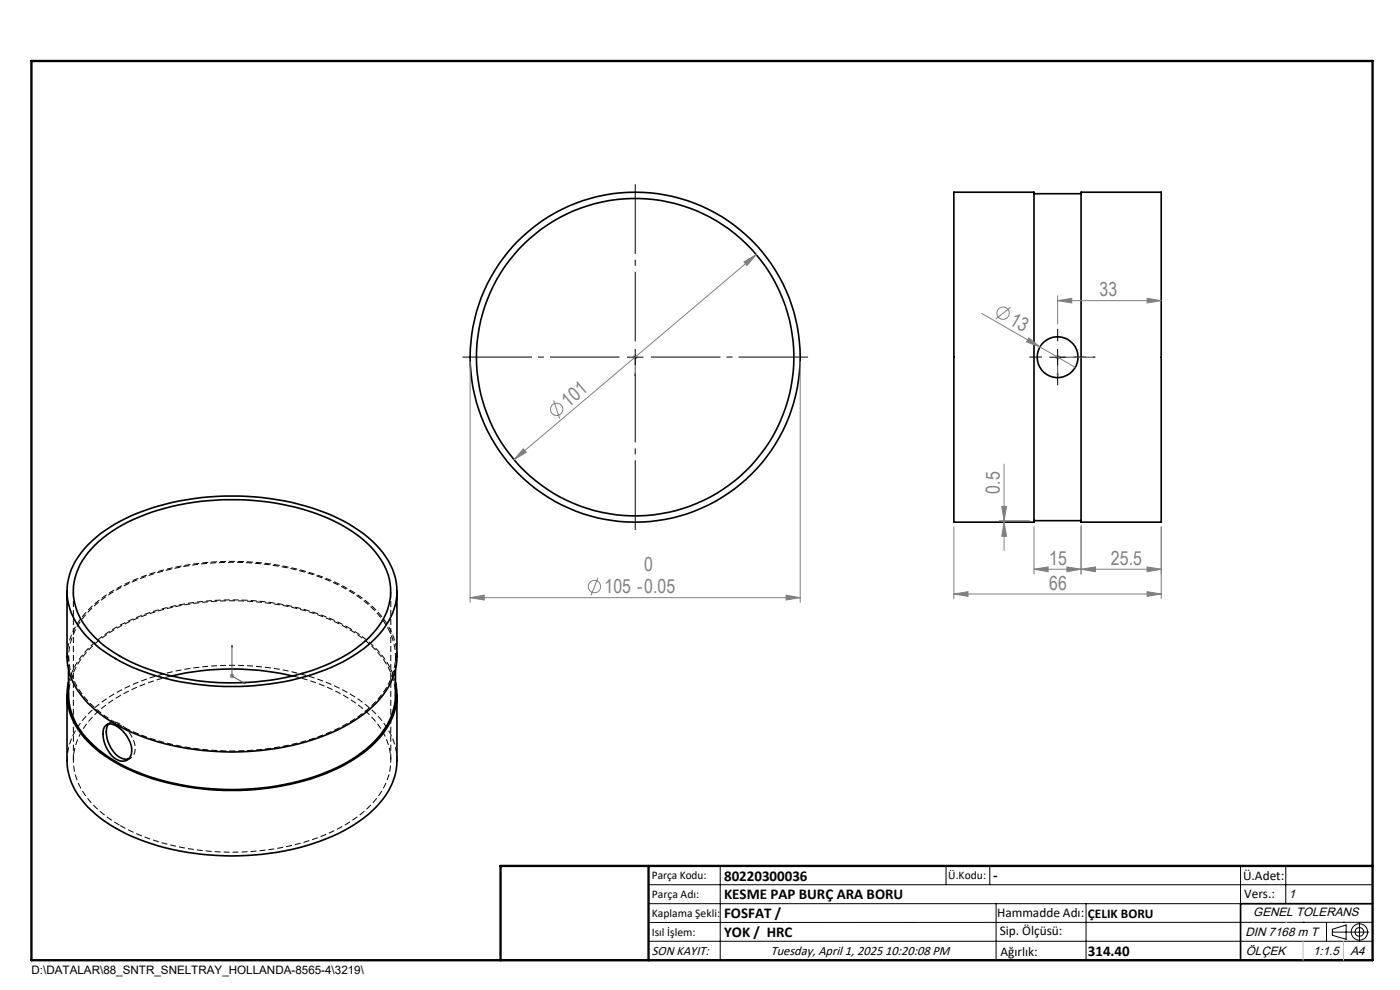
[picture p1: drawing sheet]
<svg xmlns="http://www.w3.org/2000/svg" width="297mm" height="210mm" viewBox="0 0 297 210" stroke-linecap="round" stroke-linejoin="round" font-family="sans-serif">
<g fill="none" stroke="#000" stroke-width=".35">
<path d="M202.4 40.8h17v70h-17zM219.4 41.1h9.9M229.3 40.8h17v70h-17zM18.6 115.6a34.6 34.6 0 0 1 16.5-8.6 56.2 56.2 0 0 1 36.5 2.9 23.5 23.5 0 0 1 11.3 10 12.7 12.7 0 0 1-2.4 14.5 32.7 32.7 0 0 1-15.7 9.1 57.1 57.1 0 0 1-36.7-1.9 26 26 0 0 1-11.5-8.9 12.7 12.7 0 0 1 1.3-16.3zM20.1 115.6a34 34 0 0 1 16.4-8.2 54.5 54.5 0 0 1 34.2 3 22.6 22.6 0 0 1 11 9.9 12.3 12.3 0 0 1-2.6 14.1 33 33 0 0 1-17.2 9 54.5 54.5 0 0 1-34.2-3 22.6 22.6 0 0 1-10.9-9.8 12.3 12.3 0 0 1 2.6-14.2zM219.4 110.4h9.9M14.2 125.4v13.9a14.6 14.6 0 0 0 5.3 10.6 36.2 36.2 0 0 0 17.1 8.2 56.8 56.8 0 0 0 35-3.2 23.5 23.5 0 0 0 11.3-10.1l.7-1.8a11.1 11.1 0 0 0 .6-3.7v-13.9M14.2 147.5v13.9a14.6 14.6 0 0 0 5.3 10.6 36.2 36.2 0 0 0 17.1 8.2 56.8 56.8 0 0 0 35-3.3 23.5 23.5 0 0 0 11.3-10l.7-1.8a11.1 11.1 0 0 0 .6-3.7v-13.9M14.5 142.1v5.4a14.5 14.5 0 0 0 5.3 10.5 36.9 36.9 0 0 0 18.4 8.4 55.5 55.5 0 0 0 33.2-3.5 23.5 23.5 0 0 0 11.1-9.9l.8-1.8a11.1 11.1 0 0 0 .6-3.7v-5.4M14.5 144.7a13.5 13.5 0 0 0 4.1 12.6 34.6 34.6 0 0 0 16.5 8.6 56.2 56.2 0 0 0 36.5-2.9 23.5 23.5 0 0 0 11.3-10 12 12 0 0 0 1-8.3M22.4 153.9a2.05 2.05 0 0 1 2.6 .3 6.3 6.3 0 0 1 2.9 5.7 1.98 1.98 0 0 1-3.2 1.2 6.3 6.3 0 0 1-2.5-6.9zM23 153.6a4.7 4.7 0 0 0 .5 4.9 3.9 3.9 0 0 0 3.8 2.5"/>
<path d="M36.4 143.4a56.3 56.3 0 0 1 25.7 0M291.2 191.7h-28v12M106.2 203.7h185"/>
<circle cx="134.7" cy="75.8" r="35"/>
<circle cx="134.7" cy="75.8" r="33.7"/>
<circle cx="224.4" cy="75.8" r="4.3"/>
</g>
<path d="M84.2 139.3a15 15 0 0 0-6.1-11.4 41.5 41.5 0 0 0-20.9-8.3 54.9 54.9 0 0 0-31.5 4.8 22 22 0 0 0-10.5 10.3l-.8 2.7-.2 1.9M84.2 161.3a15 15 0 0 0-6.1-11.4 41.5 41.5 0 0 0-20.9-8.2 54.9 54.9 0 0 0-31.5 4.7 22 22 0 0 0-10.5 10.3l-.6 1.8-.4 2.8" fill="none" stroke="#000" stroke-width=".21" stroke-dasharray="1.3 .6" stroke-dashoffset=".3" stroke-linecap="butt"/>
<path d="M74 133.2a20.4 20.4 0 0 1 9.6 10.5l.3 1M27.3 161a2.6 2.6 0 0 0 1.1-3.7 6.1 6.1 0 0 0-4.4-4.2l-.4 .1-.6 .4" fill="none" stroke="#000" stroke-width=".21" stroke-dasharray="1.3 .6" stroke-dashoffset=".5" stroke-linecap="butt"/>
<path d="M24.7 153.4a52.5 52.5 0 0 0 30.9 5.6 43.3 43.3 0 0 0 21.3-7.7 16.2 16.2 0 0 0 7-11.1 14.1 14.1 0 0 0-5.2-11.5 38.8 38.8 0 0 0-20-8.7 54.5 54.5 0 0 0-32.8 4.5 21.8 21.8 0 0 0-10.4 10.2 12.6 12.6 0 0 0 2.7 13.5l2.4 2.4 2 1.5 2.1 1.3M36.4 143.4a33.7 33.7 0 0 0-17 8.9 12.4 12.4 0 0 0-.4 17.6l1.6 1.6 1.7 1.5 3.1 2.1M25.4 175.1a51.2 51.2 0 0 0 30.5 5.3 41.1 41.1 0 0 0 20.7-7.8 15.1 15.1 0 0 0 6.3-11 14.3 14.3 0 0 0-5.8-11.2 36.1 36.1 0 0 0-15-7" fill="none" stroke="#000" stroke-width=".21" stroke-dasharray="1.3 .6" stroke-dashoffset="-.1" stroke-linecap="butt"/>
<path d="M83.9 147.4a14.9 14.9 0 0 0-6.1-11.3 41.7 41.7 0 0 0-22.2-8.3 53.7 53.7 0 0 0-29.7 4.9 21.8 21.8 0 0 0-10.4 10.2l-.8 2.7-.1 1.8" fill="none" stroke="#000" stroke-width=".21" stroke-dasharray="1.3 .6" stroke-dashoffset=".7" stroke-linecap="butt"/>
<path d="M14.6 144.7a18.4 18.4 0 0 1 8.8-10.9 50 50 0 0 1 27.5-6.5 49.9 49.9 0 0 1 23.1 5.9M23.4 153.3l-.7 .4M27 161.2l.7-.4" fill="none" stroke="#000" stroke-width=".21" stroke-dasharray="1.3 .6" stroke-dashoffset=".4" stroke-linecap="butt"/>
<path d="M15.6 125.4v35.9M82.9 161.3v-35.9" fill="none" stroke="#000" stroke-width=".21" stroke-dasharray="1.3 .6" stroke-dashoffset="-.2" stroke-linecap="butt"/>
<path d="M14.6 139.3v2.8M83.9 142.1v-2.8" fill="none" stroke="#000" stroke-width=".21" stroke-dasharray="1.3 .6" stroke-dashoffset=".2" stroke-linecap="butt"/>
<g fill="none" stroke="#808080" stroke-width=".21">
<path d="M157.8 55.6l2.6-1.6-1.9 2.3zM160.4 54l-51.4 43.5M99.7 76.8v51M134.2 75.8h1.1M134.4 75.4l.7 .7M134.8 75.3v1M135.1 75.4l-.7 .7M169.8 76.8v51M208.3 66.5l19.8 11.4M214.4 65.2l-3.2 2.5M218.3 71.7l2.3 1.9-2.8-1.1zM223.9 75.8h1"/>
<path d="M224 75.4l.7 .7M224.4 63.8l3-.5v1zM224.4 62.8v5.9M224.4 75.3v1M224.4 63.8h21.9M224.7 75.4l-.7 .7M243.3 63.3l3 .5-3 .5zM111 95.2l.7 .7-2.7 1.6zM117.4 84.9l1.3 3.9M213 98.5v18.3M202.4 111.8v15.2M212 110.4h6.4"/>
<path d="M212.5 107.4h1l-.5 3zM213 110.8l.5 3h-1zM219.4 111.8v10M229.3 111.4v10.4M246.3 111.8v15.2M99.7 126.8l3-.5v1zM99.7 126.8h70.1M126.9 122.5l-1.5 3.8M166.8 126.3l3 .5-3 .5zM202.4 126l3-.5v1zM202.4 126h43.9M219.4 120.7l3-.4v1z"/>
<path d="M219.4 120.7h26.9M226.3 120.3l3 .4-3 .6zM229.3 120.7l3.1-.4v1zM243.3 125.5l3 .5-3 .5zM243.3 120.3l3 .4-3 .6zM48.7 143.4h1M48.9 143l.7 .7M49.2 142.9v1M49.6 143l-.7 .7"/>
<circle cx="212.8" cy="66.4" r="1.32"/>
<circle cx="118.1" cy="86.8" r="1.3"/>
<circle cx="126.1" cy="124.4" r="1.31"/>
</g>
<g fill="none" stroke="#000" stroke-width=".21">
<path d="M133.1 75.8h3.3M134.8 74.1v3.3M222.7 75.8h3.3M224.4 74.1v3.3M137.6 187.7h153.6M137.6 191.7h153.6M137.6 199.7h153.6M152.8 183.7v20M200.7 183.7v4M210 183.7v4M211.3 191.7v12M230.4 191.7v12"/>
<path d="M263.2 183.7v20M272.8 183.7v8M276.4 195.6h.1M281.4 195.6v4.1M282.6 197.7h7.8M282.6 197.1l3-.9v3l-3-.8zM285 195.6h.1M288.4 195.8v3.8M291.2 195.6l-153.6 .1"/>
<circle cx="288.4" cy="197.7" r="1.74"/>
<circle cx="288.4" cy="197.7" r=".93"/>
</g>
<path d="M134.8 79.8v-.4v.4M134.8 75.7v.2zM134.8 75.8h.1M134.8 75.8v4M224.3 79.4h.2l-.1 .4zM232 75.7l.3 .1-.3 .1zM232.3 75.8h-7.9v4M49.2 136.9l.1 .3h-.2zM49.2 136.9v6.5l2.8 1.6M51.8 144.8l.2 .2-.2-.1z" fill="none" stroke="#00f" stroke-width=".21"/>
<path d="M221 75.7h-2.6M224.4 72.4v-2.7M224.4 79.1v2.6M227.7 75.7h2.7" fill="none" stroke="#000" stroke-width=".21" stroke-dasharray="15.2 1.3 1.3 1.3" stroke-linecap="butt"/>
<path d="M131.4 75.7h-33.3M134.8 72.4v-33.3M134.8 79.1v33.3M138.1 75.7h33.3" fill="none" stroke="#000" stroke-width=".21" stroke-dasharray="15.2 1.3 1.3 1.3" stroke-dashoffset=".5" stroke-linecap="butt"/>
<path d="M6.7 12.9h284.5v190.8h-284.5zM137.6 183.7v20M291.2 183.7h-185v20" fill="none" stroke="#000" stroke-width=".5"/>
<path d="M272.8 195.6h.1M276.4 199.7v4M285 199.7v4" fill="none" stroke="#c0c0c0" stroke-width=".21"/>
<g fill="#00f">
<path d="M134.8 79.4v.4zM134.8 75.7v.2z"/>
<path d="M51.8 144.8l.2 .2-.2-.1zM49.2 136.9l.1 .3h-.2z"/>
<path d="M224.3 79.4h.2l-.1 .4zM232 75.7l.3 .1-.3 .1z"/>
</g>
<g fill="#808080">
<path d="M218.3 71.7l2.3 1.9-2.8-1.1z"/>
<path d="M243.3 125.5l3 .5-3 .5zM202.4 126l3-.5v1z"/>
<path d="M99.7 126.8l3-.5v1zM166.8 126.3l3 .5-3 .5z"/>
<path d="M157.8 55.6l.7 .7 1.9-2.3zM111 95.2l-2 2.3 2.7-1.6z"/>
<path d="M212.5 107.4h1l-.5 3zM213 110.8l.5 3h-1z"/>
<path d="M219.4 120.7l3-.4v1zM226.3 120.3l3 .4-3 .6z"/>
<path d="M224.4 63.8l3-.5v1zM243.3 63.3l3 .5-3 .5zM229.3 120.7l3.1-.4v1zM243.3 120.3l3 .4-3 .6z"/>
</g>
<g font-size="4.1" fill="#808080">
<text x="233.3" y="62.8">33</text>
<text x="213.9" y="68.7" transform="rotate(30 213.9 68.7)">13</text>
<text x="120.6" y="86.5" transform="rotate(-40 120.6 86.5)">101</text>
<text x="212.1" y="104.7" transform="rotate(-90 212.1 104.7)">0.5</text>
<text x="222.6" y="119.8">15</text>
<text x="235.7" y="119.8">25.5</text>
<text x="128.2" y="125.8">105 -0.05</text>
<text x="136.7" y="121.2">0</text>
<text x="222.6" y="125.1">66</text>
</g>
<g font-size="3.2">
<text x="153.6" y="190.8">KESME PAP BURÇ ARA BORU</text>
<text x="153.6" y="186.8">80220300036</text>
<text x="210.7" y="186.6">-</text>
<text x="153.6" y="194.8">FOSFAT /</text>
<text x="153.6" y="198.8">YOK / HRC</text>
<text x="230.8" y="202.8">314.40</text>
</g>
<g font-size="2.8">
<text x="263.7" y="186.7">Ü.Adet:</text>
<text x="263.9" y="190.5">Vers.:</text>
<text x="211.5" y="194.5">Hammadde Adı:</text>
<text x="230.8" y="194.7">ÇELIK BORU</text>
<text x="138.3" y="202.6">SON KAYIT:</text>
<text x="163.5" y="202.6">Tuesday, April 1, 2025 10:20:08 PM</text>
<text x="212.1" y="198.4">Sip. Ölçüsü:</text>
<text x="212.2" y="202.7">Ağırlık:</text>
</g>
<g font-size="2.6">
<text x="273.4" y="190.4">1</text>
<text x="265.9" y="194.4">GENEL TOLERANS</text>
<text x="264.2" y="198.5">DIN 7168 m T</text>
<text x="264.3" y="202.6">ÖLÇEK</text>
<text x="278.5" y="202.6">1:1.5</text>
<text x="286.5" y="202.6">A4</text>
</g>
<g font-size="2.5">
<text x="138.3" y="186.4">Parça Kodu:</text>
<text x="138.3" y="190.5">Parça Adı:</text>
<text x="201.2" y="186.5">Ü.Kodu:</text>
<text x="138.3" y="194.5">Kaplama Şekli:</text>
<text x="138.3" y="198.6">Isıl İşlem:</text>
<text x="6.7" y="206.7">D:\DATALAR\88_SNTR_SNELTRAY_HOLLANDA-8565-4\3219\</text>
</g>
</svg>
